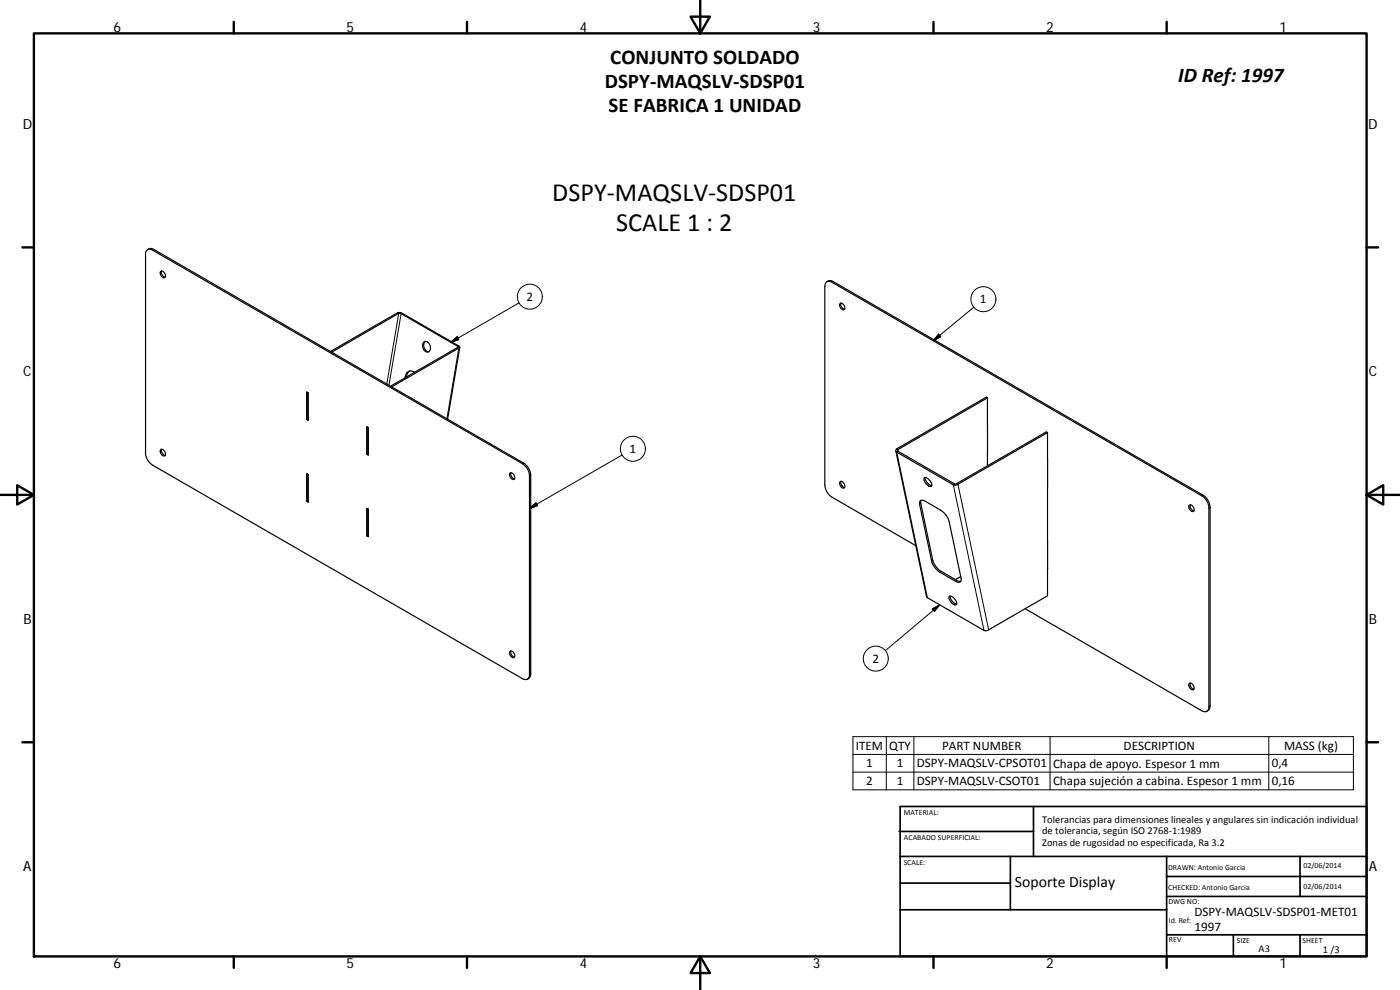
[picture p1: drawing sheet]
<svg xmlns="http://www.w3.org/2000/svg" width="420mm" height="297mm" viewBox="0 0 420 297" stroke-linecap="round" stroke-linejoin="round" font-family="sans-serif">
<g fill="none" stroke="#000" stroke-width=".36">
<path d="M44.1 75l.9-.3 .8 .4 111 64a4.5 4.5 0 0 1 2.1 3.7v59.6a1.28 1.28 0 0 1-.6 1.4 1.28 1.28 0 0 1-1.5-.2l-111-64a4.7 4.7 0 0 1-2.1-3.7v-59.9zM44.3 74.9l.8-.4 1 .3 111 64.1a4.7 4.7 0 0 1 2.2 3.7v59.6l-.3 1.1-.7 .5M48.2 81.5a1.16 1.16 0 0 1 1.2 .3 1.16 1.16 0 0 1 .2 1.3 .88 .88 0 0 1-1 .1 .88 .88 0 0 1-.4-.9zM48.5 81.3a1.51 1.51 0 0 0 1.1 1.9M119.3 93.8l-20.1 11.7M119.7 94l-20.2 11.7M119.7 94l-.4-.2 1.4 .2 17 9.8 .3 .3-.3 .3M119.7 94l.7 .1 17 9.8v.3M248.2 84.5l.8-.3 1 .3 111 64.1a4.7 4.7 0 0 1 2.2 3.6v59.6l-.3 1.1-.7 .5M252.2 91a1.17 1.17 0 0 1 1.1 .7 1.17 1.17 0 0 1-.1 1.3 1.39 1.39 0 0 1-1-2zM252.4 91a1.43 1.43 0 0 0 1.1 1.8M92.1 117.6l.4 .3v8.2l-.4-.2z"/>
<path d="M92.1 117.7v8.2M92.1 117.7l.3 .2M92.1 117.7h.1M92.4 117.9v8.1l-.3-.1M92.5 117.9h-.1M123 111.3l-.7 .6-.4 1.2M124.4 111.7a1.79 1.79 0 0 0-2-.2 1.79 1.79 0 0 0-.8 1.8M127.2 102.7a1.53 1.53 0 0 1 1.6 .3 1.53 1.53 0 0 1 .4 1.6 1.04 1.04 0 0 1-1 1.1 1.04 1.04 0 0 1-1.1-.9 1.84 1.84 0 0 1 .1-2.1zM127.7 102.4a1.9 1.9 0 0 0 1 3.1M137.4 104.2l-20.2 11.7M137.4 104.2l.3 .2M137.7 104.4l-20.1 11.7"/>
<path d="M138 104.2l-3.7 21.6M296.3 119.4v16.3M48.3 134.9a1.19 1.19 0 0 1 1.1 .6 1.19 1.19 0 0 1-.1 1.3 1.4 1.4 0 0 1-1-1.9zM48.5 134.8a1.51 1.51 0 0 0 1.1 1.9M92.1 125.9h.1M92.4 126h.1M110.1 128l.4 .3v8.2l-.4-.2zM110.1 128.1v8.2l.4 .2M110.1 136.3h.1M110.2 128.1l.3 .2M110.5 128.3v8.2M110.5 136.5h.1"/>
<path d="M110.5 128.3h.1M268.8 135.3l9.3 43.7 .2 .3 17 9.8 .8 .2 18.3-10.5v-8.2M269.1 134.7l-.3 .4 .3 .6 17 9.8 .8 .1 .6-.3-.4-.2M269.1 134.7l26.9-15.5 .3 .2-26.8 15.5M269.1 134.7l.4 .2M269.5 134.9v.5l17 9.8 .6-.1M296.4 135.7l-.1 4.1M314.4 129.8l-26.9 15.5M314.4 129.8v16.4M314.4 129.8l-.4-.2-26.9 15.5M92.1 142.1l.4 .3v8.2l-.4-.2zM92.1 142.2h.1"/>
<path d="M92.1 142.2l.3 .2M92.1 142.2v8.2M92.1 150.4h.1M92.4 142.4h.1M92.4 142.4v8.2l-.3-.2M92.5 150.5l-.1 .1M110.1 152.5l.4 .3v8.2l-.4-.2zM110.1 152.6v8.2l.4 .2M110.2 152.6l.3 .2M110.5 152.8v8.2M110.5 152.8h.1M153.1 141.9a1.27 1.27 0 0 1 1.2 1.9 1.32 1.32 0 0 1-1.2-1.9z"/>
<path d="M153.4 141.8a1.44 1.44 0 0 0 1 1.9M252.2 144.5a1.18 1.18 0 0 1 1.1 .6 1.18 1.18 0 0 1-.1 1.4 1.4 1.4 0 0 1-1-2zM252.4 144.4a1.47 1.47 0 0 0 1.1 1.9M276.2 150.3l.7-.2 .8 .3 4.8 2.8 1.2 1 .8 1.3 3.9 18a.95 .95 0 0 1-.4 1.2 .95 .95 0 0 1-1.2-.3l-4.9-2.8-1.1-1-1-1.6-3.8-17.7zM276.4 150.1l-.1 .9 4 18 1.1 1.6 .8 .7 4.9 2.8 1.3 .3M277.3 143.4a1.86 1.86 0 0 1 2.2 1.4 .67 .67 0 0 1 0 1.1 .67 .67 0 0 1-1-.3l-.2-.1a2.25 2.25 0 0 1-1-2.1zM277.6 143.3l.1 .5 .5 1 .7 .6 .7 .3M314.4 146.1v16.3M314.4 146.1h.1M356.9 151.7a1.17 1.17 0 0 1 1.2 .3 1.17 1.17 0 0 1 .2 1.2 1.09 1.09 0 0 1-1.2-.1 1.09 1.09 0 0 1-.3-1.3zM357.2 151.4a1.55 1.55 0 0 0 1.1 1.9M110.1 160.8h.1"/>
<path d="M110.5 161h.1M274.8 163.7l-25.1-14.5a4.7 4.7 0 0 1-2.2-3.7v-59.6a1.29 1.29 0 0 1 .7-1.4 1.29 1.29 0 0 1 1.5 .2l111 64.1a4.8 4.8 0 0 1 2.1 3.6v59.6a1.3 1.3 0 0 1-.6 1.4 1.3 1.3 0 0 1-1.5-.1l-53.1-30.7M284.9 178.9a2.16 2.16 0 0 1 2 2.6 2.34 2.34 0 0 1-2-2.6zM285.1 178.8l.1 .6 .5 1 .9 .7 .5 .2M288.3 173l-1.6 .9M314.4 170.6h.1M314.4 162.4v8.2M314.4 162.4h.1M153 195.5a1.09 1.09 0 0 1 1.5 1.2 .64 .64 0 0 1-.6 .7 .64 .64 0 0 1-.7-.6l-.3-.7zM153.4 195.3a1.45 1.45 0 0 0 1 1.8M357 205a1.26 1.26 0 0 1 1.1 1.9 1.35 1.35 0 0 1-1.1-1.9zM357.2 204.9a1.54 1.54 0 0 0 1.1 1.9"/>
</g>
<g fill="none" stroke="#000" stroke-width=".3">
<path d="M46.1 74.8l-.3 .3M119.7 94l-3.6 21.2M120.7 94l-.3 .1-3.7 21.5M155.8 90.9l-20.5 11.8M250 84.5l-.3 .2M292.3 92.2l-12.2 10M122 112.9l-.4 .1M135.3 102.7l1.9-1.7 .5 .9zM137.7 103.8l-.3 .1-.1 .4M137.7 104.4l-3.6 21.2M281.7 100.2l.6 .8-2.2 1.2zM157.1 138.9l-.3 .2"/>
<path d="M186.7 136.5l-27.8 16.1M269.5 134.9l.1 .5M269.5 135.4l-.4 .3 9.2 43.6M158.9 152.6l1.9-1.7 .5 .8zM159.3 142.6l-.4 .2M276.3 151l-.3 .3M286.5 145.2l-.4 .3 9.2 43.6M287.5 145.3l9.2 43.7M361 148.6l-.3 .2M363.2 152.2l-.4 .2M279.9 168.1l-.3 .3M282.5 171.4l-.3 .3"/>
<path d="M287.1 174.1l-.3 .3M279.8 182.7l2.2-1.2-1.6 2zM282 181.5l-16.3 13.7M159.3 202.2l-.4 .2M363.2 211.8l-.4 .2M256 221h150.2v16h-150.2zM256 226.4h150.2M256 231.7h150.2M266 221v16M274.3 221v16M315.1 221v16M380.8 221v16"/>
<circle cx="159" cy="89" r="3.7"/>
<circle cx="295.1" cy="89.8" r="3.8"/>
<circle cx="189.9" cy="134.6" r="3.7"/>
<circle cx="262.8" cy="197.6" r="3.8"/>
</g>
<g fill="none" stroke="#000" stroke-width=".71">
<path d="M10.2 10h399.9v277h-399.9zM70.2 6.6v3.4M140.2 6.6v3.4M207.3 5h5.8l-2.9 5zM210.2 0v10M280.2 6.6v3.4M350.1 6.6v3.4M6.7 74.2h3.5M410.1 74.2h3.5M.2 148.5h10M5.2 145.6l5 2.9-5 2.9zM410.1 148.5l5-2.9v5.8z"/>
<path d="M410.1 148.5h10M6.7 222.7h3.5M410.1 222.7h3.5M70.2 287v3.4M140.2 287v3.4M210.2 287l2.9 5h-5.8zM210.2 287v10M280.2 287v3.4M350.1 287v3.4"/>
</g>
<g fill="none" stroke="#000" stroke-width=".51">
<path d="M269.8 249.5h40.4M270.1 242h140v45h-140zM270.1 257h140M303.2 257v16M310.2 242v15M350.1 257v30M390.2 257v12M270.1 265h33.1M270.1 273h80M350.1 269h60M350.1 263h60M350.1 280.5h60"/>
<path d="M370.2 280.5v6.5M390.2 280.5v6.5"/>
</g>
<path d="M135.3 102.7l1.9-1.7 .5 .9zM281.7 100.2l.6 .8-2.2 1.2zM158.9 152.6l1.9-1.7 .5 .8zM279.8 182.7l2.2-1.2-1.6 2z" fill="#000" stroke="#000" stroke-width=".3"/>
<g font-size="7.9">
<text x="165.7" y="60.3">DSPY‐MAQSLV‐SDSP01</text>
<text x="184.9" y="69.3">SCALE 1 : 2</text>
</g>
<g font-size="6.3">
<text x="183.1" y="19.3">CONJUNTO SOLDADO</text>
<text x="181.5" y="26.5">DSPY‐MAQSLV‐SDSP01</text>
<text x="353.6" y="24.6">ID Ref: 1997</text>
<text x="182.7" y="33.7">SE FABRICA 1 UNIDAD</text>
</g>
<text font-size="4.7" x="304.6" y="266.2">Soporte Display</text>
<g font-size="4.2">
<text x="34" y="9.6">6</text>
<text x="104" y="9.6">5</text>
<text x="174" y="9.6">4</text>
<text x="244" y="9.6">3</text>
<text x="314" y="9.6">2</text>
<text x="384" y="9.6">1</text>
<text x="6.8" y="38.7">D</text>
<text x="410.6" y="38.7">D</text>
<text x="7" y="112.9">C</text>
<text x="410.8" y="112.9">C</text>
<text x="7" y="187.1">B</text>
<text x="410.8" y="187.1">B</text>
<text x="7" y="261.3">A</text>
<text x="410.8" y="261.3">A</text>
<text x="34" y="290.4">6</text>
<text x="104" y="290.4">5</text>
<text x="174" y="290.4">4</text>
<text x="244" y="290.4">3</text>
<text x="314" y="290.4">2</text>
<text x="384" y="290.4">1</text>
</g>
<g font-size="3.9">
<text x="158" y="90.3">2</text>
<text x="294.1" y="91">1</text>
<text x="189" y="135.9">1</text>
<text x="261.8" y="198.9">2</text>
<text x="256.9" y="224.9">ITEM</text>
<text x="266.9" y="224.9">QTY</text>
<text x="282.7" y="224.9">PART NUMBER</text>
<text x="337.2" y="224.9">DESCRIPTION</text>
<text x="385.4" y="225">MASS (kg)</text>
<text x="260" y="230.3">1</text>
<text x="269.1" y="230.3">1</text>
<text x="275.2" y="230.3">DSPY‐MAQSLV‐CPSOT01</text>
<text x="316" y="230.3">Chapa de apoyo. Espesor 1 mm</text>
<text x="381.7" y="230.3">0,4</text>
<text x="260" y="235.6">2</text>
<text x="269.1" y="235.5">1</text>
<text x="275.2" y="235.6">DSPY‐MAQSLV‐CSOT01</text>
<text x="316" y="235.6">Chapa sujeción a cabina. Espesor 1 mm</text>
<text x="381.7" y="235.6">0,16</text>
<text x="358.5" y="274.9">DSPY‐MAQSLV‐SDSP01‐MET01</text>
<text x="358.5" y="279.4">1997</text>
</g>
<g font-size="3.1">
<text x="312.8" y="246.8">Tolerancias para dimensiones lineales y angulares sin indicación individual</text>
<text x="312.8" y="250.4">de tolerancia, según ISO 2768‐1:1989</text>
<text x="312.8" y="254">Zonas de rugosidad no especificada, Ra 3.2</text>
<text x="377.7" y="285.6">A3</text>
<text x="397" y="285.8">1 /3</text>
</g>
<g font-size="2.4">
<text x="271.2" y="244.4">MATERIAL:</text>
<text x="271.3" y="251.9">ACABADO SUPERFICIAL:</text>
<text x="271.2" y="259.7">SCALE:</text>
<text x="350.6" y="260.9">DRAWN: Antonio Garcia</text>
<text x="391.2" y="260.6">02/06/2014</text>
<text x="350.6" y="267">CHECKED: Antonio Garcia</text>
<text x="391.2" y="266.6">02/06/2014</text>
<text x="350.6" y="271.4">DWG NO:</text>
<text x="350.8" y="276.8">Id. Ref:</text>
<text x="350.8" y="282.8">REV</text>
<text x="371.2" y="282.9">SIZE</text>
<text x="390.9" y="282.9">SHEET</text>
</g>
</svg>
